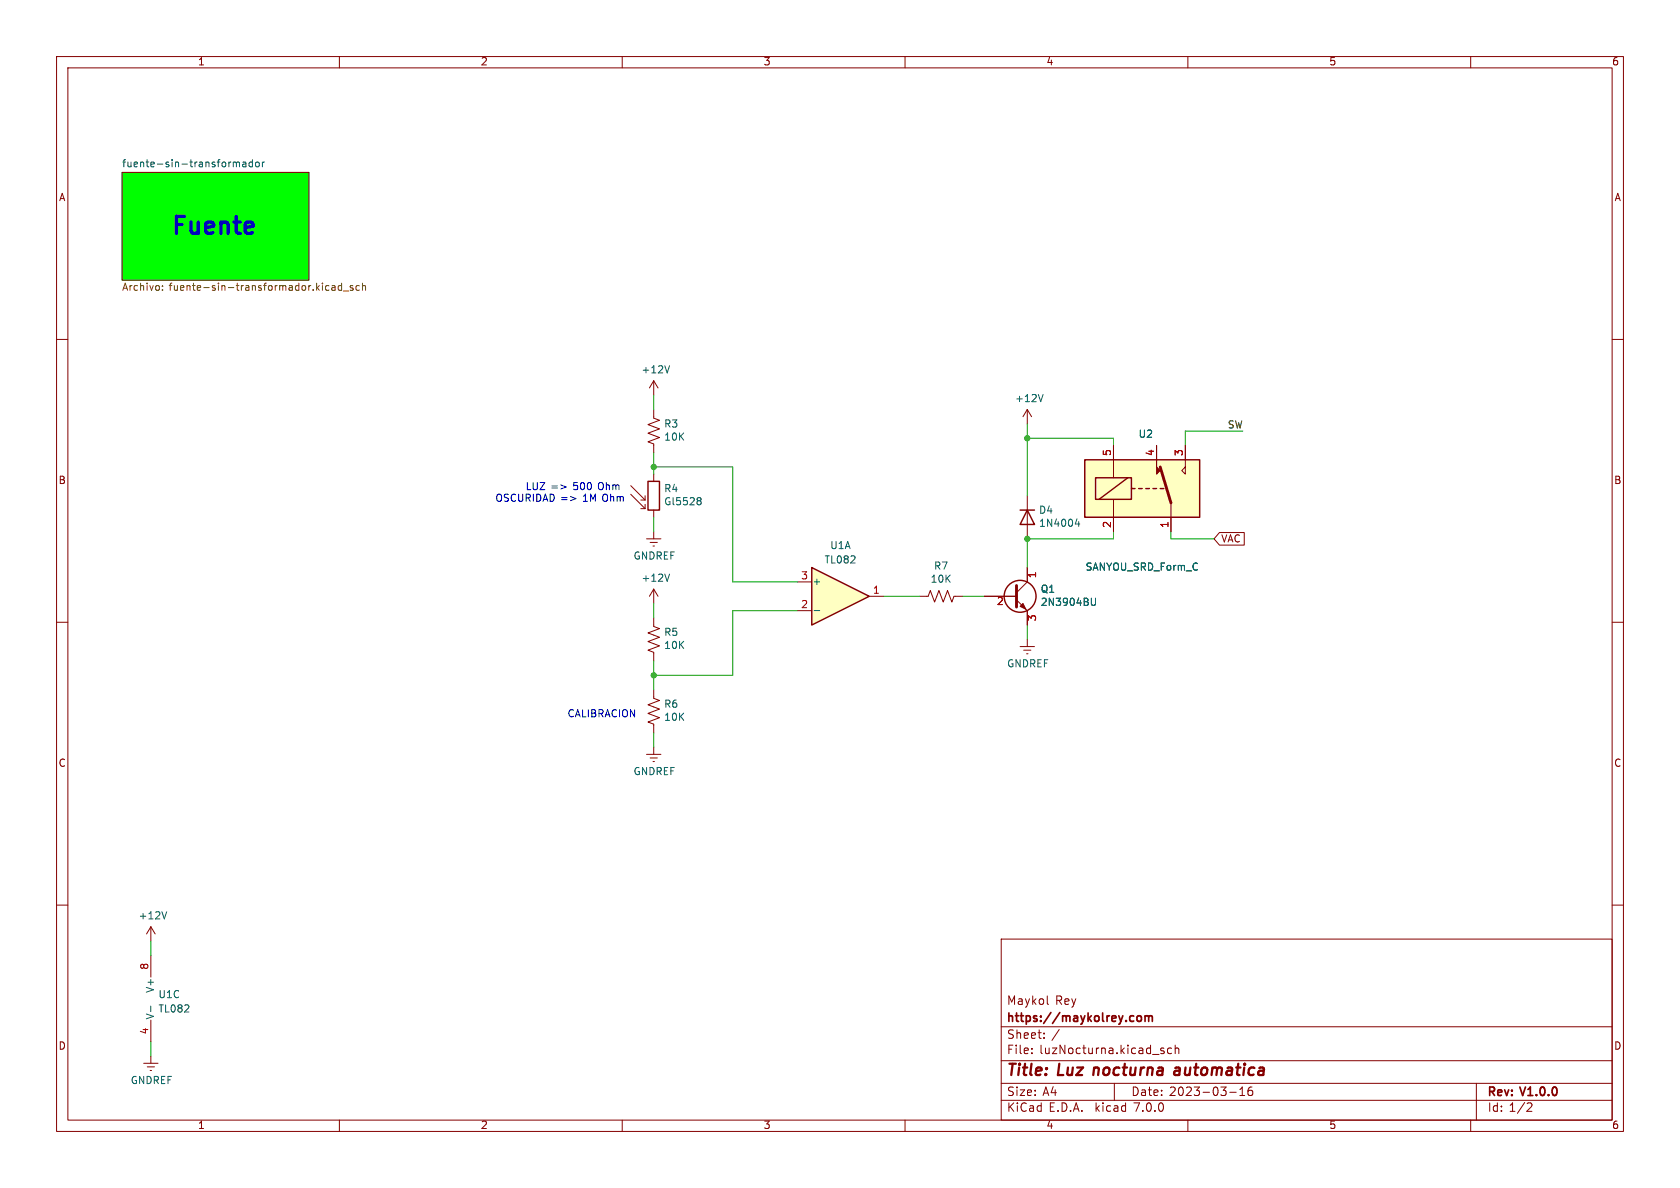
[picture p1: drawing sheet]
<svg xmlns="http://www.w3.org/2000/svg" width="297mm" height="210mm" viewBox="0 0 297 210" stroke-linecap="round" stroke-linejoin="round" font-family="sans-serif">
<g fill="none" stroke="#840000" stroke-width=".18">
<path d="M10 10h277v190h-277zM12 12h273v186h-273zM60 10v2M110 10v2M160 10v2M210 10v2M260 10v2M21.6 30.5h33v19h-33zM10 60h2M285 60h2M115.6 72.4v1.5l1 .4-2 .8 2 .7-2 .8 2 .7-2 .8 1 .4v1.5M115.6 67.3v2.6"/>
<path d="M115.6 67.3l-.8 1.3M115.6 67.3l.7 1.3M111.5 87.4l2.5 2.5M111.5 85.9l2.5 2.5M113.3 89.9h.7M113.3 88.4h.7M114 87.6v.8M114 89.2v.7M114.3 95.3h2.5M114.9 95.9h1.3M115.4 96.5h.3M115.6 83.8v1.3"/>
<path d="M115.6 90.2v1.2M115.6 94v1.3M181.6 87.6v7.7M10 110h2M115.6 109.2v1.5l1 .4-2 .8 2 .7-2 .8 2 .8-2 .7 1 .4v1.5M115.6 104.1v2.6M115.6 104.1l-.8 1.3M115.6 104.1l.7 1.3M174 105.4h5.7M179.7 106l1.9 2v2.5M180.3 114.3h2.6M181 114.9h1.2"/>
<path d="M181.5 115.6h.2M181.6 100.3v2.6l-1.9 1.9M181.6 113v1.3M285 110h2M10 160h2M285 160h2M177 166h108v32h-108zM185.1 177.3l.3 .3M60 198v2M110 198v2M160 198v2M177 194.5h108"/>
<path d="M177 191.5h108M177 187.5h108M177 181.5h108M182.4 186.1v.2M182.4 185.3v.2M184.6 183.4v.2M184.6 182.6v.2M197 191.5v3M205.3 185.7l.3 .1 .2 .2v.2l-.5 .1M205.3 185.3h.5M207.1 185.3h-.4l-.3 .2v.5l.1 .2h.6M207.8 185.4l.2-.1h.3l.1 1"/>
<path d="M207.8 184.8v1.5M210 198v2M217.4 193.1h1.1M219.2 193.7h.8M219.2 192.6l.4-.4v1.5M221.3 192.2a.59 .59 0 0 0-.7 .6v.6l.2 .2 .4 .1 .2-.2 .1-.5-.2-.2-.4-.1-.3 .3M260 198v2M261 191.5v6.5M270.5 195l.3 .2v.4l-.9 .9h.9"/>
</g>
<path d="M208.4 188.7l-.6 .1M208.4 189.3h-.5a.4 .4 0 0 0-.3 .3 .4 .4 0 0 0 .2 .4h.5" fill="none" stroke="#840000" stroke-width=".4"/>
<path d="M201.1 179.7l.2-.1 .4 .1 .1 .6-.2 .2-.3 .1-.2-.2zM202.4 179.7l.5-.1 .2 .2M202.4 179.6v1M203.1 179.8l.2-.2h.3l.1 1M203.1 179.8v.8" fill="none" stroke="#840000" stroke-width=".3"/>
<path d="M21.6 30.5h33v19h-33z" fill="#0f0" stroke="#0f0" stroke-width=".18"/>
<g fill="none" stroke="#006464" stroke-width=".18">
<path d="M41.4 28.6l.4 .2M41.8 28.8l.2-.2 .3 .1v.8M41.8 28.8v.7M42.9 28.7h.5l.1 .8M43.5 28.9l-.4 .1-.2 .2 .2 .3 .4-.1M44.6 28.7l-.3-.1-.3 .3 .1 .5h.5M44.6 28.2v1.3M45.2 28.8l.2-.2 .4 .2v.5l-.1 .1-.3 .1-.2-.1zM46.4 28.6v.9M46.7 28.6l-.3 .3M118.4 64.7l-.5 1.2M123.5 88h.2l.3 .2-.3 .3"/>
<path d="M123.5 88.5h.2M123.7 88.5l.3 .3v.2l-.3 .2h-.2M190.4 91.7l-.3 .9h.8M190.7 92.2v.8M118.4 101.5l-.5 1.3M193.7 105.7l-.1 1.2-.2 .1-.4-.1"/>
</g>
<g fill="none" stroke="#725600" stroke-width=".18">
<path d="M28.7 51.2v.1M28.7 50.5v.2M58 50.5h.2M58.2 51.3h-.2M58.7 50.5h.5v.8M59.2 50.8h-.4l-.2 .2 .2 .3h.4M60.4 50.5h-.4l-.2 .2 .1 .6h.5M60.4 50.1v1.2M60.7 51.4h1M62.4 50.5h-.3l-.2 .2 .1 .1 .4 .2v.3h-.5M63.5 50.5h-.3l-.3 .2 .2 .6h.4M64.1 50.6l.2-.1h.3v.8"/>
<path d="M64.1 50.1v1.2"/>
</g>
<g fill="none" stroke="#840000" stroke-width=".25">
<path d="M114.6 85.1h2v5.1h-2zM180.3 90.2h2.6M181.6 90.2l1.3 2.5h-2.6z"/>
<circle cx="180.3" cy="105.4" r="2.82"/>
</g>
<path d="M179.7 103.5v3.8" fill="none" stroke="#840000" stroke-width=".51"/>
<path d="M180.3 107.2l.5-.5 .6 1z" fill="#840000" stroke="#840000" stroke-width=".18"/>
<path d="M143.5 100.3l10.2 5.1-10.2 5.1z" fill="#ffffc2"/>
<path d="M191.8 81.3h20.3v10.1h-20.3zM193.7 84.5h6.3v3.8h-6.3zM199.4 84.5l-5.1 3.8M200 86.4h.7M201.3 86.4h.6M202.6 86.4h.6M203.8 86.4h.7M205.1 86.4h.6M143.5 100.3l10.2 5.1-10.2 5.1z" fill="none" stroke="#840000" stroke-width=".25"/>
<g fill="none" stroke="#840000" stroke-width=".18">
<path d="M181.6 72.4l-.8 1.3M181.6 72.4v2.5M181.6 72.4l.8 1.3M196.8 78.7v5.8M204.5 78.7v2.6M209.5 78.7v5.1l-.6-.6 .6-.6M196.8 88.3v5.7M207 88.9v5.1M215.6 94.1h4.4v2.3h-4.4l-1-1.1zM141 108h2.5M141 102.9h2.5M153.7 105.4h2.5"/>
<path d="M162.6 105.4h1.5l.4-1 .7 2 .8-2 .8 2 .7-2 .8 2 .4-1h1.5M174 105.4h5.7M181.6 100.3v2.6M181.6 108v2.5M114.3 133.4h2.5M114.9 134h1.3M115.4 134.6h.3M115.6 121.9v1.5l1 .4-2 .8 2 .7-2 .8 2 .8-2 .7 1 .4v1.5M115.6 132.1v1.3M26.7 163.8v2.6M26.7 168.9v3.8M26.7 163.8l-.8 1.3"/>
<path d="M26.7 163.8l.7 1.3M25.4 188h2.5M26 188.6h1.3M26.5 189.2h.3M26.7 180.3v3.9M26.7 186.7v1.3"/>
</g>
<path d="M184.4 69.7l-.4 1.3M143.9 107.9h1M193.7 105.7l-.1 1.2-.2 .1-.4-.1M26.7 177.9v.9M29.5 161.2l-.5 1.2" fill="none" stroke="#006464" stroke-width=".18"/>
<path d="M191.8 81.3h20.3v10.1h-20.3z" fill="#ffffc2" stroke="#ffffc2" stroke-width=".18"/>
<path d="M205.1 82.6l1.9 6.3" fill="none" stroke="#840000" stroke-width=".51"/>
<path d="M204.5 81.3v1.3l.6 .6-.6 .6z" fill="#840000" stroke="#840000" stroke-width=".18"/>
<path d="M93.2 85.3v1.3h.6M100.9 87.8l.9 .3-.9 .4M101.4 86.4l.5 .2M102.1 85.3h-.6l-.1 .6 .5-.1M105.9 86.4l.2 .2 .4-.1M106.5 85.4l-.4-.1-.2 .2" fill="none" stroke="#0000c2" stroke-width=".18"/>
<g fill="none" stroke="#009600" stroke-width=".18">
<path d="M115.6 69.9v2.5M181.6 74.9v12.7M181.6 77.5h15.2v1.2M219.7 76.2h-10.2v2.5M115.6 80v3.8M115.6 91.4v2.6M115.6 82.6h13.9v20.3h11.5M196.8 94v1.3h-15.2v5M207 94v1.3h7.6M115.6 106.7v2.5M115.6 116.8v5.1M141 108h-11.5v11.4h-13.9"/>
<path d="M156.2 105.4h6.4M170.2 105.4h3.8M181.6 110.5v2.5M115.6 129.5v2.6M26.7 166.4v2.5M26.7 184.2v2.5"/>
</g>
<g fill="#009600" stroke="#009600" stroke-width=".18">
<circle cx="181.6" cy="77.5" r=".46"/>
<circle cx="181.6" cy="95.3" r=".46"/>
<circle cx="115.6" cy="119.4" r=".46"/>
<circle cx="115.6" cy="82.6" r=".46"/>
</g>
<text font-size="4.2" fill="#0000c2" x="30.5" y="41.9">Fuente</text>
<g font-size="2.8" fill="#840000">
<text x="178" y="190.8">Title:</text>
<text x="187.1" y="190.8">Luz nocturna</text>
<text x="208.9" y="190.8">automatica</text>
</g>
<g font-size="2.1" fill="#840000">
<text x="178" y="177.9">Maykol</text>
<text x="186.6" y="177.9">Rey</text>
<text x="178" y="183.9">Sheet:</text>
<text x="178" y="181.1">https://maykolrey.com</text>
<text x="185.9" y="183.9">/</text>
<text x="178" y="186.6">File:</text>
<text x="183.8" y="186.6">luzNocturna.kicad_sch</text>
<text x="178" y="196.8">KiCad</text>
<text x="178" y="194">Size:</text>
<text x="184.3" y="194">A4</text>
<text x="185.4" y="196.8">E.D.A.</text>
<text x="193.7" y="196.8">kicad</text>
<text x="200" y="194">Date:</text>
<text x="200.6" y="196.8">7.0.0</text>
<text x="206.7" y="194">2023-03-16</text>
<text x="263" y="194.2">Rev:</text>
<text x="263" y="196.8">Id: 1/2</text>
<text x="269" y="194.2">V1.0.0</text>
</g>
<g font-size="1.8" fill="#840000">
<text x="35" y="11.8">1</text>
<text x="85" y="11.8">2</text>
<text x="135" y="11.8">3</text>
<text x="185" y="11.8">4</text>
<text x="235" y="11.8">5</text>
<text x="285" y="11.8">6</text>
<text x="10.4" y="35.8">A</text>
<text x="285.4" y="35.8">A</text>
<text x="10.3" y="85.8">B</text>
<text x="285.3" y="85.8">B</text>
<text x="215.9" y="96.2">VAC</text>
<text x="10.3" y="135.8">C</text>
<text x="285.3" y="135.8">C</text>
<text x="10.3" y="185.8">D</text>
<text x="285.3" y="185.8">D</text>
<text x="35" y="199.8">1</text>
<text x="85" y="199.8">2</text>
<text x="135" y="199.8">3</text>
<text x="185" y="199.8">4</text>
<text x="235" y="199.8">5</text>
<text x="285" y="199.8">6</text>
</g>
<g font-size="1.8" fill="#006464">
<text x="21.6" y="29.8">fuente-sin-transformador</text>
<text x="113.3" y="66.3">+12V</text>
<text x="179.4" y="71.4">+12V</text>
<text x="117.4" y="75.9">R3</text>
<text x="201.2" y="77.7">U2</text>
<text x="117.4" y="78.2">10K</text>
<text x="117.4" y="87.3">R4</text>
<text x="117.4" y="89.6">Gl5528</text>
<text x="183.6" y="91.1">D4</text>
<text x="183.6" y="93.4">1N4004</text>
<text x="111.9" y="99.2">GNDREF</text>
<text x="145.7" y="99.9">TL082</text>
<text x="146.7" y="97.3">U1A</text>
<text x="165.1" y="101">R7</text>
<text x="191.9" y="101.2">SANYOU_SRD_Form_C</text>
<text x="113.3" y="103.1">+12V</text>
<text x="143.6" y="103.7">+</text>
<text x="164.5" y="103.3">10K</text>
<text x="183.9" y="105.1">Q1</text>
<text x="183.9" y="107.4">2N3904BU</text>
<text x="117.4" y="112.7">R5</text>
<text x="117.4" y="115">10K</text>
<text x="178" y="118.2">GNDREF</text>
<text x="117.4" y="125.4">R6</text>
<text x="117.4" y="127.7">10K</text>
<text x="111.9" y="137.3">GNDREF</text>
<text x="24.4" y="162.8">+12V</text>
<text x="27.5" y="175.6" transform="rotate(-90 27.5 175.6)">V+</text>
<text x="27.9" y="176.7">U1C</text>
<text x="27.9" y="179.3">TL082</text>
<text x="27.5" y="180.2" transform="rotate(-90 27.5 180.2)">V-</text>
<text x="23" y="191.9">GNDREF</text>
</g>
<g font-size="1.8" fill="#725600">
<text x="21.6" y="51.8">Archivo:</text>
<text x="29.9" y="51.8">fuente-sin-transformador.kicad_sch</text>
</g>
<text font-size="1.8" fill="#0f0f0f" x="216.9" y="75.9">SW</text>
<g font-size="1.8" fill="#a90000">
<text x="196.6" y="80.7" transform="rotate(-90 196.6 80.7)">5</text>
<text x="204.2" y="80.7" transform="rotate(-90 204.2 80.7)">4</text>
<text x="209.3" y="80.7" transform="rotate(-90 209.3 80.7)">3</text>
<text x="196.6" y="93.4" transform="rotate(-90 196.6 93.4)">2</text>
<text x="206.8" y="93.4" transform="rotate(-90 206.8 93.4)">1</text>
<text x="141.6" y="107.7">2</text>
<text x="141.6" y="102.6">3</text>
<text x="154.3" y="105.2">1</text>
<text x="176.2" y="107.3">2</text>
<text x="183.5" y="102.3" transform="rotate(-90 183.5 102.3)">1</text>
<text x="183.5" y="109.9" transform="rotate(-90 183.5 109.9)">3</text>
<text x="26.4" y="171.5" transform="rotate(-90 26.4 171.5)">8</text>
<text x="26.4" y="182.9" transform="rotate(-90 26.4 182.9)">4</text>
</g>
<g font-size="1.8" fill="#0000c2">
<text x="87.5" y="88.9">OSCURIDAD =&gt;</text>
<text x="93.9" y="86.8">LUZ =&gt;</text>
<text x="102.4" y="86.8">500</text>
<text x="103" y="88.9">1M Ohm</text>
<text x="107" y="86.8">Ohm</text>
<text x="100.3" y="127">CALIBRACION</text>
</g>
</svg>
